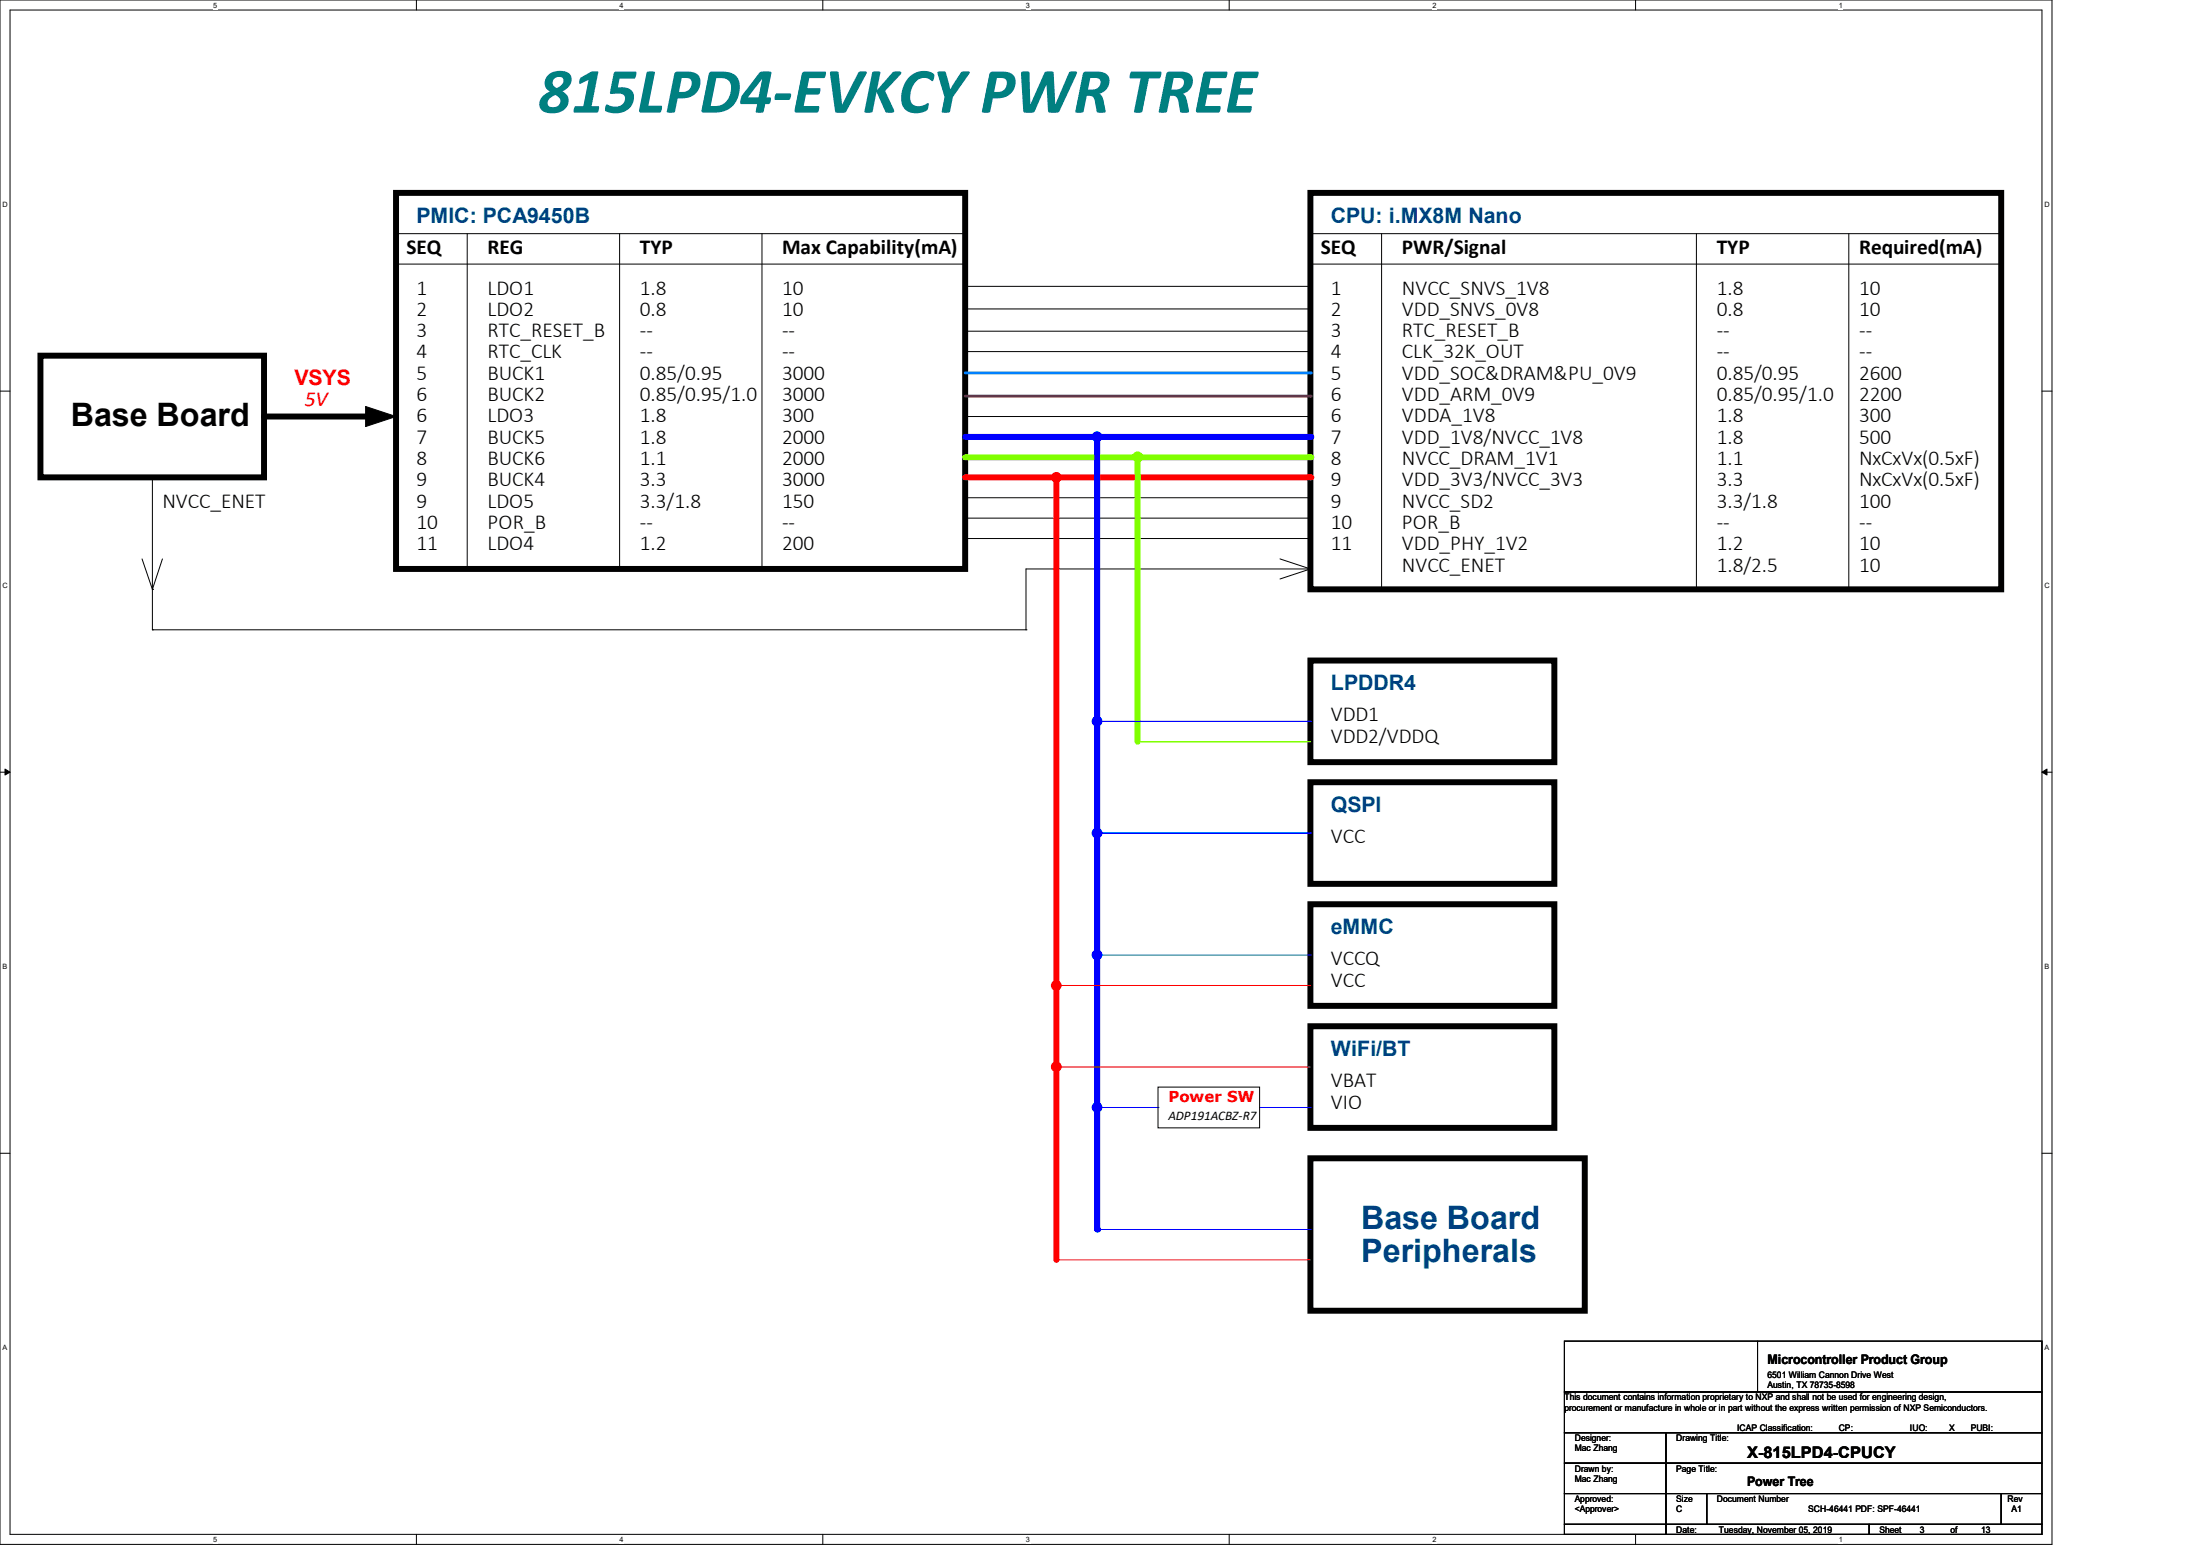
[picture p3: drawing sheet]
<svg xmlns="http://www.w3.org/2000/svg" width="297mm" height="210mm" viewBox="0 0 297 210" stroke-linecap="round" stroke-linejoin="round" font-family="sans-serif">
<path d="M0 0h277v208.4h-277zM1.4 1.4h274.3v205.7h-274.3z" fill="none" stroke="#000" stroke-width=".14"/>
<g fill="#fff">
<path d="M28.8 .1h.5v1.1h-.5z"/>
<path d="M28.8 207.2h.5v1.1h-.5z"/>
</g>
<path d="M56.2 0v1.4M56.2 207.1v1.3" fill="none" stroke="#000" stroke-width=".14"/>
<g fill="#fff">
<path d="M83.7 .1h.5v1.1h-.5z"/>
<path d="M83.7 207.2h.5v1.1h-.5z"/>
</g>
<path d="M111.1 0v1.4M111.1 207.1v1.3" fill="none" stroke="#000" stroke-width=".14"/>
<g fill="#fff">
<path d="M138.5 .1h.6v1.1h-.6z"/>
<path d="M138.5 207.2h.6v1.1h-.6z"/>
</g>
<path d="M165.9 0v1.4M165.9 207.1v1.3" fill="none" stroke="#000" stroke-width=".14"/>
<g fill="#fff">
<path d="M193.4 .1h.5v1.1h-.5z"/>
<path d="M193.4 207.2h.5v1.1h-.5z"/>
</g>
<path d="M220.8 0v1.4M220.8 207.1v1.3" fill="none" stroke="#000" stroke-width=".14"/>
<g fill="#fff">
<path d="M248.2 .1h.6v1.1h-.6z"/>
<path d="M248.2 207.2h.6v1.1h-.6z"/>
<path d="M.3 27.1h.8v1.1h-.8z"/>
<path d="M276 27.1h.7v1.1h-.7z"/>
<path d="M.3 78.5h.8v1.1h-.8z"/>
<path d="M276 78.5h.7v1.1h-.7z"/>
</g>
<path d="M0 52.8h1.4M275.7 52.8h1.3" fill="none" stroke="#000" stroke-width=".14"/>
<g fill="#fff">
<path d="M.3 129.9h.7v1.1h-.7z"/>
<path d="M276 129.9h.6v1.1h-.6z"/>
</g>
<path d="M0 104.2h1.4M275.7 104.2h1.3" fill="none" stroke="#000" stroke-width=".14"/>
<path d="M.7 103.8l.7 .4-.7 .4zM275.7 104.2l.7-.4v.8z" fill="#000" stroke="#000" stroke-width=".14"/>
<g fill="#fff">
<path d="M.3 181.4h.7v1.1h-.7z"/>
<path d="M276 181.4h.6v1.1h-.6z"/>
</g>
<g fill="none" stroke="#000" stroke-width=".14">
<path d="M53.5 31.5h76.8M53.5 35.6h76.8M63.1 31.5v45.3M83.7 31.5v45.3M102.9 31.5v45.3M130.3 31.5h.1M130.3 35.6h.1M176.9 31.5h93.3M176.9 35.6h93.3M186.5 31.5v48M229 31.5v48M249.6 31.5v48"/>
<path d="M270.2 31.5h.1M270.2 35.6h.1M130.3 56.2h46.6M176.9 56.2h.1M20.6 64.4h.1M20.6 64.4v20.6M63.1 76.8h.1M83.7 76.8h.1M102.9 76.8h.1M176.9 76.8h.1M176.9 76.8h-38.4v8.2M186.5 79.5h.1"/>
<path d="M229 79.5h.1M249.6 79.5h.1M20.6 85h.1M20.6 85h117.9M138.5 85h.1M0 155.7h1.4M275.7 155.7h1.3"/>
</g>
<path d="M53.5 26h76.8v50.8h-76.8zM176.9 26h93.3v53.5h-93.3zM5.5 48h30.1v16.4h-30.1zM35.6 56.2h15.1" fill="none" stroke="#000" stroke-width=".8"/>
<circle cx="35.6" cy="56.2" r=".4" fill="#000"/>
<path d="M49.4 54.9l4.1 1.3-4.1 1.4z" fill-rule="evenodd" fill="#000" stroke="#000" stroke-width=".14"/>
<circle cx="148.1" cy="58.9" r=".66" fill="#00f" stroke="#00f" stroke-width=".14"/>
<circle cx="153.6" cy="61.7" r=".68" fill="#80ff00" stroke="#80ff00" stroke-width=".14"/>
<circle cx="142.6" cy="64.4" r=".66" fill="#f00" stroke="#f00" stroke-width=".14"/>
<path d="M130.3 61.7h46.6" fill="none" stroke="#80ff00" stroke-width=".8"/>
<circle cx="176.9" cy="61.7" r=".4" fill="#80ff00"/>
<path d="M130.3 59h46.6" fill="none" stroke="#00f" stroke-width=".8"/>
<circle cx="176.9" cy="59" r=".4" fill="#00f"/>
<path d="M130.3 72.7h46.6M130.3 69.9h46.6M130.3 67.2h46.6M176.9 72.7h.1M176.9 69.9h.1M176.9 67.2h.1" fill="none" stroke="#000" stroke-width=".14"/>
<path d="M130.3 50.3h46.6" fill="none" stroke="#0080ff" stroke-width=".38"/>
<circle cx="176.9" cy="50.3" r=".19" fill="#0080ff"/>
<path d="M130.3 64.4h46.6" fill="none" stroke="#f00" stroke-width=".8"/>
<circle cx="176.9" cy="64.4" r=".4" fill="#f00"/>
<path d="M130.3 38.7h.1M130.3 38.7h46.6M130.3 47.5h.1M130.3 44.7h.1M130.3 41.7h.1M130.3 47.5h46.6M130.3 44.7h46.6M130.3 41.7h46.6" fill="none" stroke="#000" stroke-width=".14"/>
<path d="M130.3 53.5h46.6" fill="none" stroke="#800040" stroke-width=".38"/>
<circle cx="176.9" cy="53.5" r=".19" fill="#800040"/>
<path d="M19.2 75.4l1.4 4.1M20.6 79.5h.1M21.9 75.4l-1.3 4.1M172.8 75.4l4.1 1.4M176.9 76.8h.1M176.9 76.8l-4.1 1.3" fill="none" stroke="#000" stroke-width=".14"/>
<path d="M176.9 89.2h32.9v13.7h-32.9zM176.9 105.6h32.9v13.7h-32.9zM176.9 122h32.9v13.8h-32.9zM176.9 138.5h32.9v13.7h-32.9zM176.9 156.3h37.1v20.6h-37.1z" fill="none" stroke="#000" stroke-width=".8"/>
<path d="M153.6 61.7v38.4" fill="none" stroke="#80ff00" stroke-width=".8"/>
<circle cx="153.6" cy="61.7" r=".4" fill="#80ff00"/>
<path d="M142.6 64.4v105.7" fill="none" stroke="#f00" stroke-width=".8"/>
<circle cx="142.6" cy="64.4" r=".4" fill="#f00"/>
<path d="M148.1 59v106.9" fill="none" stroke="#00f" stroke-width=".8"/>
<circle cx="148.1" cy="165.9" r=".4" fill="#00f"/>
<path d="M153.6 100.1h.1M153.6 100.1h23.3" fill="none" stroke="#80ff00" stroke-width=".14"/>
<g fill="#00f" stroke="#00f" stroke-width=".14">
<circle cx="148.1" cy="112.4" r=".66"/>
<circle cx="148.1" cy="128.9" r=".66"/>
<circle cx="148.1" cy="149.5" r=".66"/>
<circle cx="148.1" cy="97.3" r=".66"/>
</g>
<path d="M148.1 97.4h28.8M176.9 97.4h.1M148.1 112.4h28.8M176.9 112.4h.1M148.1 128.9h28.8M176.9 128.9h.1M148.1 149.5h8.2M156.3 149.5h.1M170.1 149.5h6.8M176.9 149.5h.1M148.1 165.9h28.8M176.9 165.9h.1" fill="none" stroke="#00f" stroke-width=".14"/>
<g fill="#f00" stroke="#f00" stroke-width=".14">
<circle cx="142.6" cy="133" r=".66"/>
<circle cx="142.6" cy="144" r=".66"/>
</g>
<path d="M142.6 133h.1M142.6 133h34.3M142.6 144h.1M142.6 144h34.3M142.6 170.1h.1M142.6 170.1h34.3" fill="none" stroke="#f00" stroke-width=".14"/>
<g fill="none" stroke="#000" stroke-width=".14">
<path d="M156.3 146.7h13.8v5.5h-13.8zM211.2 193.4h13.7v4.1h-13.7zM211.2 197.5h13.7v4.1h-13.7zM211.2 187.9h64.5v5.5h-64.5zM211.2 181h64.5v6.9h-64.5zM224.9 193.4h50.8v4.1h-50.8zM224.9 197.5h50.8v4.1h-50.8zM237.3 187.9h.1M237.3 181v6.9M211.2 201.6h13.7v4.1h-13.7zM211.2 205.7h13.7v1.4h-13.7zM224.9 201.6h5.5v4.1h-5.5z"/>
<path d="M224.9 205.7h27.4v1.4h-27.4zM230.4 201.6h39.8v4.1h-39.8zM252.3 205.7h23.4v1.4h-23.4zM270.2 201.6h5.5v4.1h-5.5z"/>
</g>
<text font-size="8.8" fill="#008080" x="72.7" y="15.2">815LPD4-EVKCY PWR TREE</text>
<text font-size="4.4" x="9.6" y="57.5">Base Board</text>
<g font-size="4.4" fill="#004080">
<text x="183.8" y="165.9">Base Board</text>
<text x="183.8" y="170.3">Peripherals</text>
</g>
<g font-size="2.9">
<text x="54.9" y="34.3">SEQ</text>
<text x="65.8" y="34.3">REG</text>
<text x="86.4" y="34.3">TYP</text>
<text x="105.6" y="34.3">Max Capability(mA)</text>
<text x="178.3" y="34.3">SEQ</text>
<text x="189.3" y="34.3">PWR/Signal</text>
<text x="231.8" y="34.3">TYP</text>
<text x="251" y="34.3">Required(mA)</text>
<text x="56.2" y="39.8">1</text>
<text x="65.8" y="39.8">LDO1</text>
<text x="86.4" y="39.8">1.8</text>
<text x="105.6" y="39.8">10</text>
<text x="179.7" y="39.8">1</text>
<text x="189.3" y="39.8">NVCC_SNVS_1V8</text>
<text x="231.8" y="39.8">1.8</text>
<text x="251" y="39.8">10</text>
<text x="56.2" y="42.6">2</text>
<text x="56.2" y="45.5">3</text>
<text x="65.8" y="42.6">LDO2</text>
<text x="65.8" y="45.5">RTC_RESET_B</text>
<text x="86.4" y="42.6">0.8</text>
<text x="86.4" y="45.5">--</text>
<text x="105.6" y="42.6">10</text>
<text x="105.6" y="45.5">--</text>
<text x="179.7" y="42.6">2</text>
<text x="179.7" y="45.5">3</text>
<text x="189.3" y="42.6">VDD_SNVS_0V8</text>
<text x="189.3" y="45.5">RTC_RESET_B</text>
<text x="231.8" y="42.6">0.8</text>
<text x="231.8" y="45.5">--</text>
<text x="251" y="42.6">10</text>
<text x="251" y="45.5">--</text>
<text x="56.2" y="48.4">4</text>
<text x="56.2" y="51.3">5</text>
<text x="65.8" y="48.4">RTC_CLK</text>
<text x="65.8" y="51.3">BUCK1</text>
<text x="86.4" y="48.4">--</text>
<text x="86.4" y="51.3">0.85/0.95</text>
<text x="105.6" y="48.4">--</text>
<text x="105.6" y="51.3">3000</text>
<text x="179.7" y="48.4">4</text>
<text x="179.7" y="51.3">5</text>
<text x="189.3" y="48.4">CLK_32K_OUT</text>
<text x="189.3" y="51.3">VDD_SOC&amp;DRAM&amp;PU_0V9</text>
<text x="231.8" y="48.4">--</text>
<text x="231.8" y="51.3">0.85/0.95</text>
<text x="251" y="48.4">--</text>
<text x="251" y="51.3">2600</text>
<text x="56.2" y="54.1">6</text>
<text x="56.2" y="57">6</text>
<text x="56.2" y="59.9">7</text>
<text x="65.8" y="54.1">BUCK2</text>
<text x="65.8" y="57">LDO3</text>
<text x="65.8" y="59.9">BUCK5</text>
<text x="86.4" y="54.1">0.85/0.95/1.0</text>
<text x="86.4" y="57">1.8</text>
<text x="86.4" y="59.9">1.8</text>
<text x="105.6" y="54.1">3000</text>
<text x="105.6" y="57">300</text>
<text x="105.6" y="59.9">2000</text>
<text x="179.7" y="54.1">6</text>
<text x="179.7" y="57">6</text>
<text x="179.7" y="59.9">7</text>
<text x="189.3" y="54.1">VDD_ARM_0V9</text>
<text x="189.3" y="57">VDDA_1V8</text>
<text x="189.3" y="59.9">VDD_1V8/NVCC_1V8</text>
<text x="231.8" y="54.1">0.85/0.95/1.0</text>
<text x="231.8" y="57">1.8</text>
<text x="231.8" y="59.9">1.8</text>
<text x="251" y="54.1">2200</text>
<text x="251" y="57">300</text>
<text x="251" y="59.9">500</text>
<text x="56.2" y="62.8">8</text>
<text x="56.2" y="65.7">9</text>
<text x="65.8" y="62.8">BUCK6</text>
<text x="65.8" y="65.7">BUCK4</text>
<text x="86.4" y="62.8">1.1</text>
<text x="86.4" y="65.7">3.3</text>
<text x="105.6" y="62.8">2000</text>
<text x="105.6" y="65.7">3000</text>
<text x="179.7" y="62.8">8</text>
<text x="179.7" y="65.7">9</text>
<text x="189.3" y="62.8">NVCC_DRAM_1V1</text>
<text x="189.3" y="65.7">VDD_3V3/NVCC_3V3</text>
<text x="231.8" y="62.8">1.1</text>
<text x="231.8" y="65.7">3.3</text>
<text x="251" y="62.8">NxCxVx(0.5xF)</text>
<text x="251" y="65.7">NxCxVx(0.5xF)</text>
<text x="21.9" y="68.6">NVCC_ENET</text>
<text x="56.2" y="68.5">9</text>
<text x="56.2" y="71.4">10</text>
<text x="65.8" y="68.5">LDO5</text>
<text x="65.8" y="71.4">POR_B</text>
<text x="86.4" y="68.5">3.3/1.8</text>
<text x="86.4" y="71.4">--</text>
<text x="105.6" y="68.5">150</text>
<text x="105.6" y="71.4">--</text>
<text x="179.7" y="68.5">9</text>
<text x="179.7" y="71.4">10</text>
<text x="189.3" y="68.5">NVCC_SD2</text>
<text x="189.3" y="71.4">POR_B</text>
<text x="231.8" y="68.5">3.3/1.8</text>
<text x="231.8" y="71.4">--</text>
<text x="251" y="68.5">100</text>
<text x="251" y="71.4">--</text>
<text x="56.2" y="74.3">11</text>
<text x="65.8" y="74.3">LDO4</text>
<text x="86.4" y="74.3">1.2</text>
<text x="105.6" y="74.3">200</text>
<text x="179.7" y="74.3">11</text>
<text x="189.3" y="74.3">VDD_PHY_1V2</text>
<text x="189.3" y="77.2">NVCC_ENET</text>
<text x="231.8" y="74.3">1.2</text>
<text x="231.8" y="77.2">1.8/2.5</text>
<text x="251" y="74.3">10</text>
<text x="251" y="77.2">10</text>
<text x="179.7" y="97.4">VDD1</text>
<text x="179.7" y="100.2">VDD2/VDDQ</text>
<text x="179.7" y="113.8">VCC</text>
<text x="179.7" y="130.3">VCCQ</text>
<text x="179.7" y="133.2">VCC</text>
<text x="179.7" y="146.8">VBAT</text>
<text x="179.7" y="149.6">VIO</text>
</g>
<g font-size="2.9" fill="#004080">
<text x="56.2" y="30.1">PMIC: PCA9450B</text>
<text x="179.7" y="30.1">CPU: i.MX8M Nano</text>
<text x="179.7" y="93.2">LPDDR4</text>
<text x="179.7" y="109.6">QSPI</text>
<text x="179.7" y="126.1">eMMC</text>
<text x="179.7" y="142.5">WiFi/BT</text>
</g>
<g font-size="2.9" fill="#f00">
<text x="39.8" y="52">VSYS</text>
<text x="41.1" y="54.9">5V</text>
</g>
<text font-size="2.2" x="235.9" y="196.8">X-815LPD4-CPUCY</text>
<text font-size="2" fill="#f00" x="157.7" y="148.8">Power SW</text>
<g font-size="1.8">
<text x="157.7" y="151.2">ADP191ACBZ-R7</text>
<text x="238.6" y="184.1">Microcontroller Product Group</text>
<text x="235.9" y="200.5">Power Tree</text>
</g>
<g font-size="1.2">
<text x="211.2" y="189">This document contains information proprietary to NXP and shall not be used for engineering design,</text>
<text x="211.2" y="190.4">procurement or manufacture in whole or in part without the express written permission of NXP Semiconductors.</text>
<text x="238.6" y="186">6501 William Cannon Drive West</text>
<text x="238.6" y="187.3">Austin, TX 78735-8598</text>
<text x="212.6" y="194.5">Designer:</text>
<text x="212.6" y="195.9">Mac Zhang</text>
<text x="226.3" y="194.5">Drawing Title:</text>
<text x="234.5" y="193.2">ICAP Classification:</text>
<text x="248.2" y="193.2">CP:</text>
<text x="251.7" y="193.2">___</text>
<text x="257.8" y="193.2">IUO:</text>
<text x="262.5" y="193.2">_X_</text>
<text x="266.1" y="193.2">PUBI:</text>
<text x="270.2" y="193.2">___</text>
<text x="212.6" y="198.6">Drawn by:</text>
<text x="212.6" y="202.7">Approved:</text>
<text x="212.6" y="200">Mac Zhang</text>
<text x="226.3" y="202.7">Size</text>
<text x="226.3" y="198.6">Page Title:</text>
<text x="231.8" y="202.7">Document Number</text>
<text x="271" y="202.7">Rev</text>
<text x="212.6" y="204.1">&lt;Approver&gt;</text>
<text x="226.3" y="206.9">Date:</text>
<text x="226.3" y="204.1">C</text>
<text x="232.1" y="206.9">Tuesday, November 05, 2019</text>
<text x="244.1" y="204.1">SCH-46441 PDF: SPF-46441</text>
<text x="253.7" y="206.9">Sheet</text>
<text x="259.2" y="206.9">3</text>
<text x="263.3" y="206.9">of</text>
<text x="267.5" y="206.9">13</text>
<text x="271.6" y="204.1">A1</text>
</g>
<g font-size="1">
<text x="28.8" y="1">5</text>
<text x="83.7" y="1">4</text>
<text x="138.5" y="1">3</text>
<text x="193.4" y="1">2</text>
<text x="248.2" y="1">1</text>
<text x=".3" y="27.9">D</text>
<text x="276" y="27.9">D</text>
<text x=".3" y="79.4">C</text>
<text x="276" y="79.4">C</text>
<text x=".3" y="130.8">B</text>
<text x="276" y="130.8">B</text>
<text x=".3" y="182.2">A</text>
<text x="276" y="182.2">A</text>
<text x="28.8" y="208.1">5</text>
<text x="83.7" y="208.1">4</text>
<text x="138.5" y="208.1">3</text>
<text x="193.4" y="208.1">2</text>
<text x="248.2" y="208.1">1</text>
</g>
</svg>
